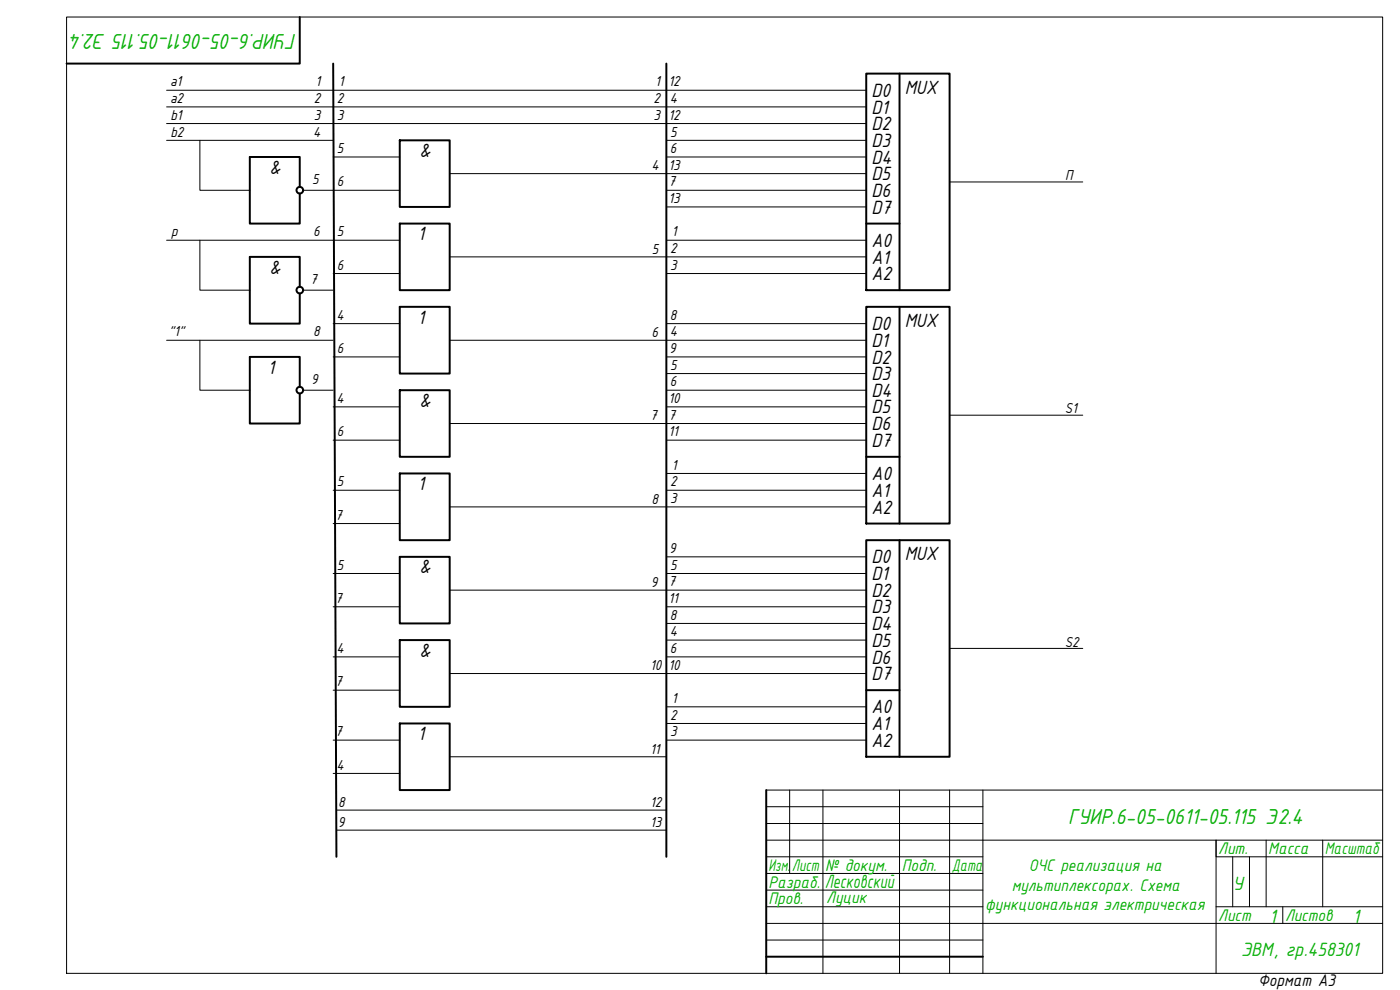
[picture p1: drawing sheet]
<svg xmlns="http://www.w3.org/2000/svg" width="420mm" height="297mm" viewBox="0 0 420 297" stroke-linecap="round" stroke-linejoin="round" font-family="sans-serif">
<!-- layer: 0 -->
<g fill="none" stroke="#000" stroke-width=".3">
<path d="M20 5.1h395v286.9h-395zM50 27.1h210M50 32.1h210M50 37.1h210M50 42.1h50M60 42.1v15h15M91 57.1h29M100 47.1h20M135 52.1h125M200 42.1h60M200 47.1h60M200 57.1h60"/>
<path d="M285 54.6h40M50 72.1h70M60 72.1v15h15M135 77.1h125M200 72.1h60M200 62.1h60M91 87.1h9M100 82.1h20M100 97.1h20M200 82.1h60M200 97.1h60M50 102.1h50"/>
<path d="M60 102.1v15h15M91 117.1h9M100 107.1h20M135 102.1h125M200 117.1h60M200 107.1h60M200 112.1h60M100 122.1h20M100 132.1h20M135 127.1h125M200 122.1h60M200 132.1h60"/>
<path d="M285 124.6h40M100 147.1h20M100 157.1h20M135 152.1h125M200 147.1h60M200 142.1h60M100 172.1h20M135 177.1h125M200 167.1h60M200 172.1h60M100 182.1h20M100 197.1h20"/>
<path d="M200 182.1h60M200 187.1h60M200 192.1h60M200 197.1h60M285 194.5h40M100 207.1h20M135 202.1h125M200 217.1h60M200 212.1h60M100 222.1h20M100 232.1h20M135 227.1h65"/>
<path d="M200 222.1h60M230 237.1h185M237 237.1v25M247 237.1v54.9M270 237.1v54.9M285 237.1v54.9M295 237.1v54.9M101 249.1h99M101 243.1h99M230 242h65M230 247.1h65M230 252.1h185"/>
<path d="M230 257.1h65M370 257.1v15M375 257.1v15M380 252.1v20M397 252.1v20M415 257.1h-50v-5v39.9M230 262.1h65M230 267.1h65M230 272.1h65M230 277.1h185M365 272.1h50M385 272.1v5"/>
<path d="M230 282.1h65"/>
</g>
<g fill="none" stroke="#000" stroke-width=".59">
<path d="M90 5.1v14h-70M100 19.1l1 238M200 19.1v238M260 22.1h25v65h-25zM270 22.1v65M90 56.1v-9h-15v20h15v-9M120 42.1h15v20h-15zM120 67.1h15v20h-15zM260 67.1h10M90 86.1v-9h-15v20h15v-9M120 92.1h15v20h-15zM260 92.1h25v65h-25z"/>
<path d="M270 92.1v65M90 116.1v-9h-15v20h15v-9M120 117.1h15v20h-15zM260 137.1h10M120 142.1h15v20h-15zM120 167.1h15v20h-15zM260 162.1h25v65h-25zM270 162.1v65M120 192.1h15v20h-15zM120 217.1h15v20h-15zM260 207.1h10M230 237.1v54.9"/>
<path d="M230 287h65"/>
<circle cx="90" cy="57.1" r=".99"/>
<circle cx="90" cy="87" r=".99"/>
<circle cx="90" cy="117.1" r=".99"/>
</g>
<g font-size="7" fill="#00ad00">
<text x="89" y="10.1" transform="rotate(-180 89 10.1)">ГУИР.6-05-0611-05.115 Э2.4</text>
<text x="320.6" y="247.1">ГУИР.6-05-0611-05.115 Э2.4</text>
</g>
<g font-size="6.2">
<text x="261.6" y="29.1">D0</text>
<text x="271.5" y="28.1">MUX</text>
<text x="261.6" y="34.1">D1</text>
<text x="261.6" y="39.1">D2</text>
<text x="125.9" y="47.1">&amp;</text>
<text x="261.6" y="44.1">D3</text>
<text x="80.9" y="52.1">&amp;</text>
<text x="261.6" y="49.1">D4</text>
<text x="261.6" y="54.1">D5</text>
<text x="261.6" y="59.1">D6</text>
<text x="261.6" y="64.1">D7</text>
<text x="125.4" y="72.1">1</text>
<text x="261.5" y="74.1">A0</text>
<text x="80.9" y="82.1">&amp;</text>
<text x="261.5" y="79.1">A1</text>
<text x="261.5" y="84.1">A2</text>
<text x="125.4" y="97.1">1</text>
<text x="261.6" y="99.1">D0</text>
<text x="271.5" y="98.1">MUX</text>
<text x="261.6" y="104.1">D1</text>
<text x="80.4" y="112.1">1</text>
<text x="261.6" y="109.1">D2</text>
<text x="261.6" y="114.1">D3</text>
<text x="261.6" y="119.1">D4</text>
<text x="125.9" y="122.1">&amp;</text>
<text x="261.6" y="124.1">D5</text>
<text x="261.6" y="129.1">D6</text>
<text x="261.6" y="134.1">D7</text>
<text x="125.4" y="147.1">1</text>
<text x="261.5" y="144.1">A0</text>
<text x="261.5" y="149.1">A1</text>
<text x="261.5" y="154.1">A2</text>
<text x="125.9" y="172.1">&amp;</text>
<text x="261.6" y="169.1">D0</text>
<text x="271.5" y="168.1">MUX</text>
<text x="261.6" y="174.1">D1</text>
<text x="261.6" y="179.1">D2</text>
<text x="261.6" y="184.1">D3</text>
<text x="261.6" y="189.1">D4</text>
<text x="125.9" y="197.1">&amp;</text>
<text x="261.6" y="194.1">D5</text>
<text x="261.6" y="199.1">D6</text>
<text x="261.6" y="204.1">D7</text>
<text x="261.5" y="214.1">A0</text>
<text x="261.5" y="219.1">A1</text>
<text x="125.4" y="222.1">1</text>
<text x="261.5" y="224.1">A2</text>
</g>
<g font-size="6.2" fill="#00ad00">
<text x="247.5" y="266.4">Лесковский</text>
<text x="370" y="267.1">У</text>
<text x="381" y="277.1">1</text>
<text x="406" y="277.1">1</text>
<text x="372.5" y="286.9">ЭВМ, гр.458301</text>
</g>
<g font-size="5.4" fill="#00ad00">
<text x="365.6" y="256.4">Лит.</text>
<text x="380.6" y="256.4">Масса</text>
<text x="397.6" y="256.4">Масштаб</text>
<text x="230.6" y="261.4">Изм.</text>
<text x="237.7" y="261.4">Лист</text>
<text x="247.6" y="261.4">№ докум.</text>
<text x="270.6" y="261.4">Подп.</text>
<text x="285.6" y="261.4">Дата</text>
<text x="308.8" y="261.4">ОЧС реализация на</text>
<text x="230.6" y="266.3">Разраб.</text>
<text x="303.6" y="267.2">мультиплексорах. Схема</text>
<text x="230.6" y="271.3">Пров.</text>
<text x="248" y="271">Луцик</text>
<text x="295.7" y="273">функциональная электрическая</text>
<text x="365.6" y="276.4">Лист</text>
<text x="385.7" y="276.4">Листов</text>
</g>
<text font-size="5.4" x="377.6" y="295.8">Формат А3</text>
<g font-size="4.7">
<text x="51.1" y="25.9">a1</text>
<text x="94.7" y="25.9">1</text>
<text x="101.6" y="25.9">1</text>
<text x="196.6" y="25.9">1</text>
<text x="200.7" y="25.9">12</text>
<text x="51.1" y="31">a2</text>
<text x="51.1" y="36">b1</text>
<text x="94.1" y="31">2</text>
<text x="94.1" y="36">3</text>
<text x="101.1" y="31">2</text>
<text x="101.1" y="36">3</text>
<text x="196.2" y="31">2</text>
<text x="196.2" y="36">3</text>
<text x="200.7" y="36">12</text>
<text x="201" y="31">4</text>
<text x="51.1" y="41">b2</text>
<text x="94" y="41">4</text>
<text x="201.2" y="41">5</text>
<text x="101.1" y="46">5</text>
<text x="201" y="46">6</text>
<text x="195.5" y="51.1">4</text>
<text x="200.7" y="51">13</text>
<text x="93.6" y="55.2">5</text>
<text x="101" y="56">6</text>
<text x="200.6" y="56">7</text>
<text x="319.7" y="54.1">П</text>
<text x="200.7" y="60.9">13</text>
<text x="51.4" y="70.9">p</text>
<text x="94" y="70.9">6</text>
<text x="101.1" y="70.9">5</text>
<text x="201.6" y="70.9">1</text>
<text x="195.7" y="76.1">5</text>
<text x="201.2" y="75.9">2</text>
<text x="101" y="81">6</text>
<text x="201.2" y="81">3</text>
<text x="93.1" y="85.2">7</text>
<text x="101" y="96">4</text>
<text x="201" y="96">8</text>
<text x="50.6" y="101">&quot;1&quot;</text>
<text x="94" y="101">8</text>
<text x="195.5" y="101.1">6</text>
<text x="201" y="101">4</text>
<text x="101" y="105.9">6</text>
<text x="200.9" y="105.9">9</text>
<text x="201.2" y="110.9">5</text>
<text x="93.4" y="115.2">9</text>
<text x="201" y="115.9">6</text>
<text x="101" y="120.9">4</text>
<text x="200.6" y="125.9">7</text>
<text x="200.7" y="120.9">10</text>
<text x="319.6" y="124.1">S1</text>
<text x="101" y="130.9">6</text>
<text x="195.1" y="126.1">7</text>
<text x="200.7" y="130.9">11</text>
<text x="201.6" y="141">1</text>
<text x="101.1" y="146">5</text>
<text x="201.2" y="146">2</text>
<text x="100.6" y="155.9">7</text>
<text x="195.5" y="151.1">8</text>
<text x="201.2" y="150.9">3</text>
<text x="200.9" y="165.9">9</text>
<text x="101.1" y="170.9">5</text>
<text x="201.2" y="170.9">5</text>
<text x="195.4" y="176.1">9</text>
<text x="200.6" y="175.9">7</text>
<text x="100.6" y="180.9">7</text>
<text x="200.7" y="180.9">11</text>
<text x="201" y="186">8</text>
<text x="201" y="191">4</text>
<text x="101" y="195.9">4</text>
<text x="201" y="195.9">6</text>
<text x="319.6" y="194.1">S2</text>
<text x="195.2" y="201.1">10</text>
<text x="200.7" y="200.9">10</text>
<text x="100.6" y="205.9">7</text>
<text x="201.2" y="215.9">2</text>
<text x="201.6" y="210.9">1</text>
<text x="100.6" y="220.9">7</text>
<text x="201.2" y="220.9">3</text>
<text x="195.2" y="226.1">11</text>
<text x="101" y="230.9">4</text>
<text x="101.5" y="242">8</text>
<text x="195.2" y="242">12</text>
<text x="101.4" y="248.1">9</text>
<text x="195.2" y="248.1">13</text>
</g>
</svg>
